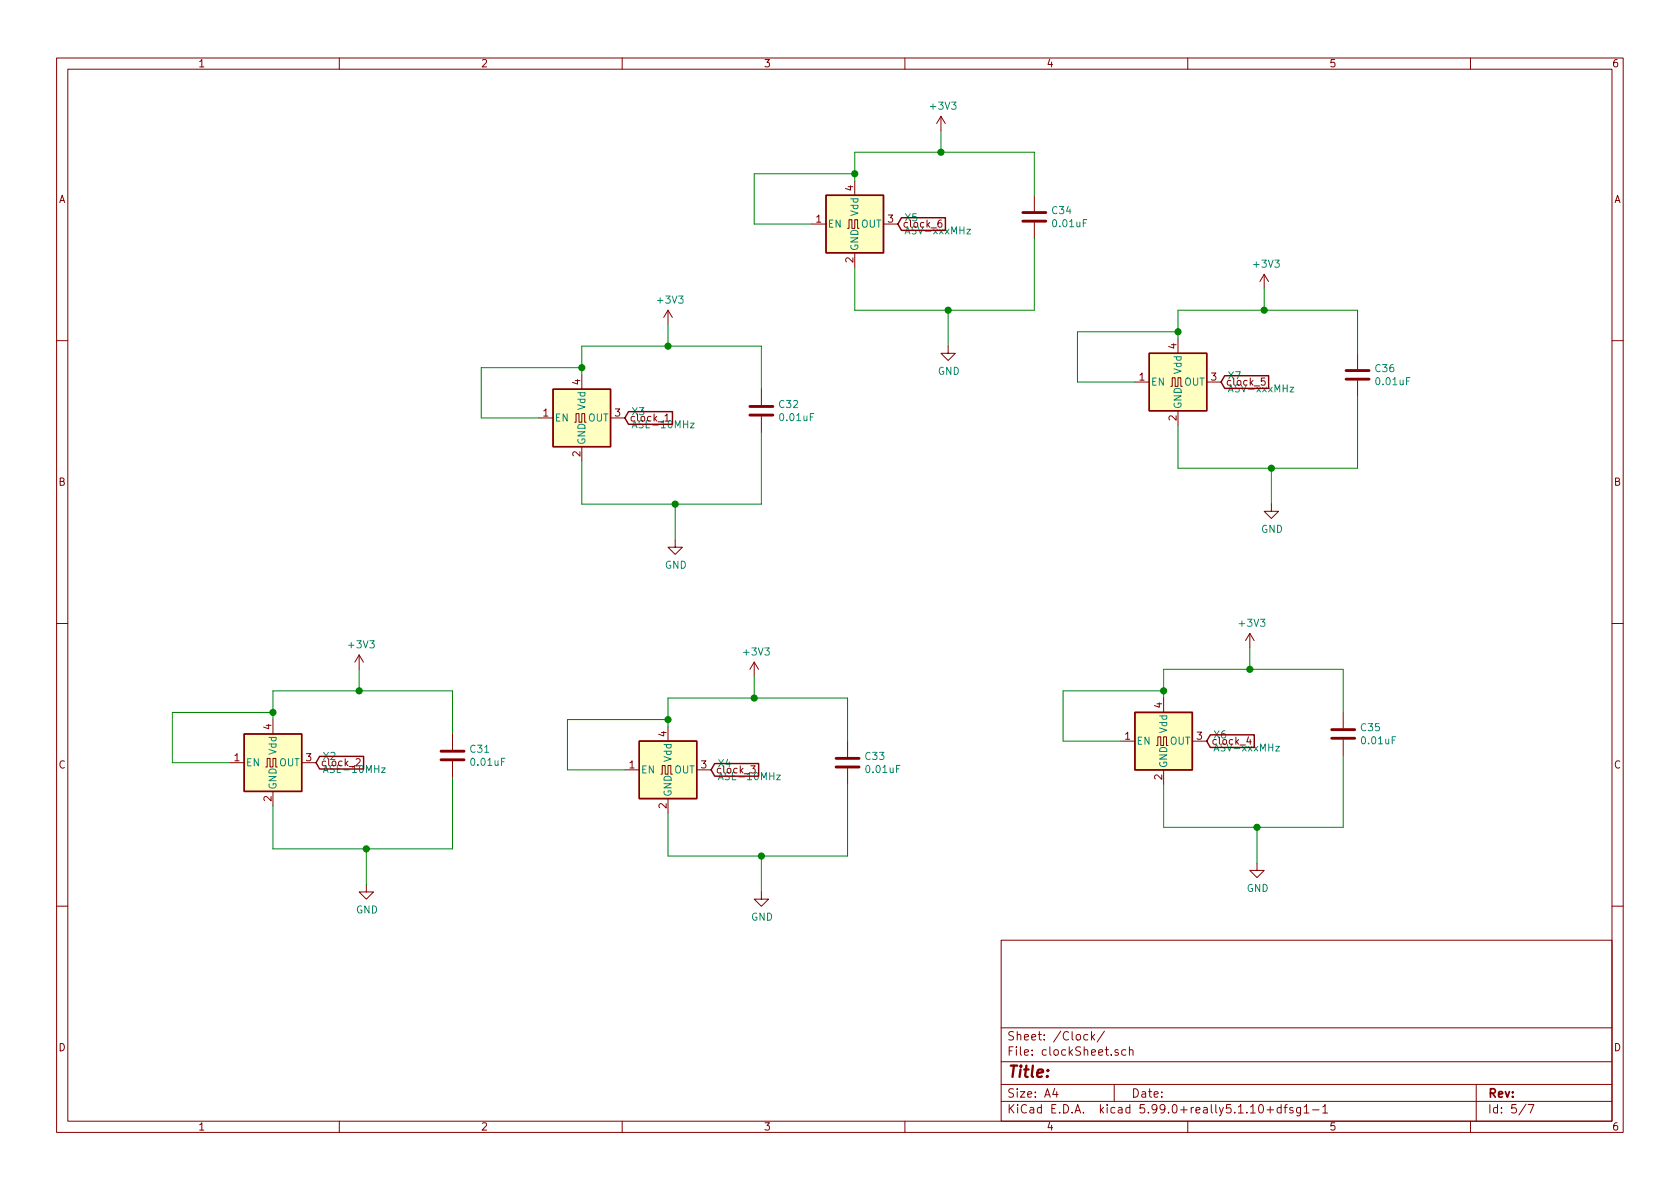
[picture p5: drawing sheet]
<svg xmlns="http://www.w3.org/2000/svg" width="297mm" height="210mm" viewBox="0 0 297 210" stroke-linecap="round" stroke-linejoin="round" font-family="sans-serif">
<g fill="none" stroke="#840000" stroke-width=".18">
<path d="M10 10.3h277v189.9h-277zM12 12.2h273v186.1h-273zM60 10.3v1.9M110 10.3v1.9M160 10.3v1.9M210 10.3v1.9M260 10.3v1.9M143.5 39.6h2.5M151.1 32v2.5M156.2 39.6h2.5M166.4 20.6l-.8 1.2M166.4 20.6v2.5"/>
<path d="M166.4 20.6l.7 1.2M166.4 38.9l-.3 .1a.87 .87 0 0 0 0 1.2l.4-.1v-.6l-.4-.1-.3 .2M182.9 34.5v2.8M182.9 39.4v2.8M118.1 54.9v2.5M118.1 54.9l-.8 1.2M118.1 54.9l.8 1.2M149.9 40.4h.2v-1.5h.5v1.5h.5v-1.5h.5v1.5h.3M151.1 44.7v2.5M208.3 59.9v2.6M223.5 48.5l-.7 1.3M223.5 48.5v2.5"/>
<path d="M223.5 48.5l.8 1.3M10 60.2h2M95.2 73.9h2.6M101.6 74.7h.3v-1.6h.5v1.6h.5v-1.6h.5v1.6h.2M102.9 66.3v2.5M102.9 79v2.5M107.9 73.9h2.6M117.6 73.6l.3-.4v1.3M134.6 68.8v2.8M134.6 73.7v2.7M167.6 61.2v1.3h1.3l-1.3 1.2-1.2-1.2h1.2M200.7 67.6h2.5"/>
<path d="M207 68.3h.3v-1.5h.5v1.5h.5v-1.5h.5v1.5h.2M208.3 72.6v2.6M213.4 67.6h2.5M223.6 66.8h-.6v.7l.2-.2 .4 .1v.6l-.1 .1-.5-.1M240 62.5v2.8M240 67.3v2.8M285 60.2h2M119.4 95.5v1.3h1.2l-1.2 1.2-1.3-1.2h1.3M224.8 89.1v1.3h1.3l-1.3 1.3-1.3-1.3h1.3M10 110.3h2M63.5 115.8l-.8 1.3M63.5 115.8v2.6"/>
<path d="M63.5 115.8l.8 1.3M133.3 117.1l-.7 1.3M133.3 117.1v2.5M133.3 117.1l.8 1.3M221 112l-.8 1.3M221 112v2.5M221 112l.7 1.3M285 110.3h2M40.6 134.9h2.6M47 135.6h.2v-1.5h.6v1.5h.5v-1.5h.5v1.5h.2M48.3 127.2v2.6M48.3 139.9v2.6"/>
<path d="M53.3 134.9h2.6M63 134.3l.4-.1 .3 .3-.1 .2-.7 .7h.8M80 129.8v2.8M80 134.6v2.8M110.5 136.1h2.5M116.8 136.9h.3v-1.5h.5v1.5h.5v-1.5h.5v1.5h.3M118.1 128.5v2.6M123.2 136.1h2.5M132.7 135.4h.8l-.4 .5 .4 .1-.1 .6-.5 .1-.2-.1M149.9 131.1v2.8M149.9 135.9v2.8M198.1 131.1h2.6"/>
<path d="M204.5 131.8h.2v-1.5h.5v1.5h.5v-1.5h.5v1.5h.3M205.7 123.4v2.6M205.7 136.1v2.6M210.8 131.1h2.6M220.8 130.3l-.4 .9h.8M221.1 130.8v.8M237.5 126v2.8M237.5 130.8v2.8M64.8 156.5v1.2h1.2l-1.2 1.3-1.3-1.3h1.3M118.1 141.2v2.6M134.6 157.7v1.3h1.3l-1.3 1.3-1.3-1.3h1.3M222.2 152.6v1.3h1.3l-1.3 1.3-1.2-1.3h1.2"/>
<path d="M10 160.2h2M177 166.3h108v32h-108zM285 160.2h2M60 198.3v1.9M110 198.3v1.9M160 198.3v1.9M177 194.8h108M177 191.8h108M177 187.8h108M177 181.8h108M186.5 192.5l-.4 1h1M186.8 193v1"/>
<path d="M192.3 183l-.4-.1-.3 .3 .1 .6 .2 .1 .4-.1M193 182.4v1.5M193.1 183.4l.4 .5M193.5 182.9l-.5 .6M195.3 182.3l-1.3 2M197 191.8v3M197.7 185.7l-.4-.1-.2 .2 .1 .2 .5 .2v.3h-.6M199.1 185.7l-.5-.1-.3 .3 .1 .6 .2 .1 .5-.1M199.7 185.7l.2-.1 .4 .1v.9M199.7 185.1v1.5M210 198.3v1.9M222.7 195.5l.2-.2a.8 .8 0 0 1 .5 .8 .8 .8 0 0 1-.5 .7l-.2-.1-.2-.4z"/>
<path d="M224 196.3h1.2M224.6 195.7v1.1M226.5 195.9l-.4-.1-.3 .3 .1 .6 .2 .1 .4-.1M226.5 195.3v1.5M227 195.8h.6M227.6 195.3l-.4 .2v1.3M228.6 195.9a.37 .37 0 0 0-.6 .1l.1 .3 .5 .1 .1 .1-.3 .3-.4-.1M229.9 195.8v1.2l-.2 .3h-.4M229.9 195.9l-.4-.1-.3 .3 .1 .6 .2 .1 .4-.1M230.6 195.8l.4-.5v1.5M230.6 196.8h.8M232.1 196.3h1.1"/>
<path d="M233.9 195.8l.4-.5v1.5M233.9 196.8h.8M260 198.3v1.9M261 191.8v6.5M269.8 195.2l-1.2 2M270.2 195.3h1l-.6 1.5"/>
</g>
<g fill="#ffffc2" stroke="#ffffc2" stroke-width=".18">
<path d="M203.2 62.5h10.2v10.1h-10.2z"/>
<path d="M43.2 129.8h10.1v10.1h-10.1z"/>
<path d="M113 131.1h10.2v10.1h-10.2z"/>
<path d="M200.7 126h10.1v10.1h-10.1z"/>
<path d="M146 34.5h10.2v10.2h-10.2z"/>
<path d="M97.8 68.8h10.1v10.2h-10.1z"/>
</g>
<path d="M146 34.5h10.2v10.2h-10.2zM159.4 38.5h7.8v2.2h-7.8l-.7-1.1zM97.8 68.8h10.1v10.2h-10.1zM111.1 72.8h7.8v2.2h-7.8l-.6-1.1zM203.2 62.5h10.2v10.1h-10.2zM216.5 66.4h7.8v2.3h-7.8l-.6-1.1zM43.2 129.8h10.1v10.1h-10.1zM56.5 133.8h7.8v2.2h-7.8l-.6-1.1zM113 131.1h10.2v10.1h-10.2zM126.4 135h7.7v2.3h-7.7l-.7-1.2zM200.7 126h10.1v10.1h-10.1zM214 129.9h7.8v2.3h-7.8l-.6-1.1z" fill="none" stroke="#840000" stroke-width=".25"/>
<path d="M170.9 40.5h.7l-.7 .9h.7M111.8 75.7l.4-1.3 .4 1.3M122.1 74.8h.6l-.6 .9h.6M228.1 68.5h.7l-.7 .8h.7M57.2 136.6l.4-1.2 .4 1.2M67.5 135.8h.6l-.6 .8h.6M127 137.9l.5-1.3 .4 1.3M137.3 137.1h.7l-.7 .8h.7M225.6 132h.6l-.6 .8h.6" fill="none" stroke="#008484" stroke-width=".18"/>
<path d="M180.8 39.1h4.1M180.8 37.6h4.1M132.6 73.4h4.1M132.6 71.9h4.1M238 67.1h4.1M238 65.5h4.1M78 134.4h4M78 132.8h4M147.8 135.6h4.1M147.8 134.1h4.1M235.5 130.6h4M235.5 129h4" fill="none" stroke="#840000" stroke-width=".51"/>
<g fill="none" stroke="#008400" stroke-width=".18">
<path d="M151.1 32v-5.1h31.8v7.6M151.1 30.7h-17.8v8.9h10.2M166.4 23.1v3.8M118.1 57.4v3.8M167.6 54.9v6.3M182.9 42.2v12.7h-31.8v-7.7M208.3 58.7h-17.8v8.9h10.2M208.3 59.9v-5h31.7v7.6M223.5 51v3.9M102.9 66.3v-5.1h31.7v7.6M102.9 65h-17.8v8.9h10.1M134.6 76.4v12.7h-31.7v-7.6"/>
<path d="M240 70.1v12.7h-31.7v-7.6M119.4 89.1v6.4M224.8 82.8v6.3M63.5 118.4v3.8M133.3 119.6v3.8M221 114.5v3.9M48.3 127.2v-5h31.7v7.6M48.3 126h-17.8v8.9h10.1M80 137.4v12.7h-31.7v-7.6M118.1 128.5v-5.1h31.8v7.7M118.1 127.2h-17.8v8.9h10.2M149.9 138.7v12.7h-31.8v-7.6"/>
<path d="M205.7 123.4v-5h31.8v7.6M205.7 122.2h-17.7v8.9h10.1M237.5 133.6v12.7h-31.8v-7.6M64.8 150.1v6.4M134.6 151.4v6.3M222.2 146.3v6.3"/>
</g>
<g fill="#008400" stroke="#008400" stroke-width=".25">
<circle cx="134.6" cy="151.4" r=".51"/>
<circle cx="119.4" cy="89.1" r=".51"/>
<circle cx="118.1" cy="61.2" r=".51"/>
<circle cx="151.1" cy="30.7" r=".51"/>
<circle cx="102.9" cy="65" r=".51"/>
<circle cx="64.8" cy="150.1" r=".51"/>
<circle cx="63.5" cy="122.2" r=".51"/>
<circle cx="166.4" cy="26.9" r=".51"/>
<circle cx="48.3" cy="126" r=".51"/>
<circle cx="167.6" cy="54.9" r=".51"/>
<circle cx="133.4" cy="123.4" r=".51"/>
<circle cx="118.1" cy="127.2" r=".51"/>
<circle cx="224.8" cy="82.8" r=".51"/>
<circle cx="223.5" cy="54.9" r=".51"/>
<circle cx="208.3" cy="58.7" r=".51"/>
<circle cx="222.3" cy="146.3" r=".51"/>
<circle cx="221" cy="118.4" r=".51"/>
<circle cx="205.7" cy="122.2" r=".51"/>
</g>
<text font-size="2.8" fill="#840000" x="178" y="190.5">Title:</text>
<g font-size="2.1" fill="#840000">
<text x="178" y="184">Sheet: /Clock/</text>
<text x="178" y="186.7">File: clockSheet.sch</text>
<text x="178" y="196.9">KiCad E.D.A. kicad 5.99.0+really5.1.10+dfsg1-1</text>
<text x="178" y="194.1">Size: A4</text>
<text x="200" y="194.1">Date:</text>
<text x="263" y="194.1">Rev:</text>
<text x="263" y="196.9">Id: 5/7</text>
</g>
<g font-size="1.8" fill="#840000">
<text x="35" y="11.9">1</text>
<text x="85" y="11.9">2</text>
<text x="135" y="11.9">3</text>
<text x="185" y="11.9">4</text>
<text x="235" y="11.9">5</text>
<text x="285" y="11.9">6</text>
<text x="10.4" y="35.9">A</text>
<text x="150.9" y="33.8" transform="rotate(-90 150.9 33.8)">4</text>
<text x="285.4" y="35.9">A</text>
<text x="144.3" y="39.4">1</text>
<text x="157" y="39.4">3</text>
<text x="159.5" y="40.3">clock_6</text>
<text x="150.9" y="46.5" transform="rotate(-90 150.9 46.5)">2</text>
<text x="208" y="61.7" transform="rotate(-90 208 61.7)">4</text>
<text x="102.6" y="68" transform="rotate(-90 102.6 68)">4</text>
<text x="201.4" y="67.3">1</text>
<text x="214.1" y="67.3">3</text>
<text x="216.7" y="68.2">clock_5</text>
<text x="96" y="73.7">1</text>
<text x="108.7" y="73.7">3</text>
<text x="111.3" y="74.5">clock_1</text>
<text x="112.4" y="75.7">ASE-10MHz</text>
<text x="208" y="74.4" transform="rotate(-90 208 74.4)">2</text>
<text x="102.6" y="80.7" transform="rotate(-90 102.6 80.7)">2</text>
<text x="10.4" y="85.9">B</text>
<text x="285.4" y="85.9">B</text>
<text x="205.5" y="125.2" transform="rotate(-90 205.5 125.2)">4</text>
<text x="48" y="129" transform="rotate(-90 48 129)">4</text>
<text x="117.9" y="130.3" transform="rotate(-90 117.9 130.3)">4</text>
<text x="198.9" y="130.8">1</text>
<text x="211.6" y="130.8">3</text>
<text x="214.1" y="131.7">clock_4</text>
<text x="10.4" y="135.9">C</text>
<text x="41.4" y="134.6">1</text>
<text x="54.1" y="134.6">3</text>
<text x="56.7" y="135.5">clock_2</text>
<text x="111.3" y="135.9">1</text>
<text x="124" y="135.9">3</text>
<text x="126.5" y="136.8">clock_3</text>
<text x="205.5" y="137.9" transform="rotate(-90 205.5 137.9)">2</text>
<text x="285.4" y="135.9">C</text>
<text x="48" y="141.7" transform="rotate(-90 48 141.7)">2</text>
<text x="117.9" y="143" transform="rotate(-90 117.9 143)">2</text>
<text x="10.4" y="185.9">D</text>
<text x="285.4" y="185.9">D</text>
<text x="35" y="199.9">1</text>
<text x="85" y="199.9">2</text>
<text x="135" y="199.9">3</text>
<text x="185" y="199.9">4</text>
<text x="235" y="199.9">5</text>
<text x="285" y="199.9">6</text>
</g>
<g font-size="1.8" fill="#008484">
<text x="164.7" y="19.4">+3V3</text>
<text x="146.3" y="40.3">EN</text>
<text x="151.8" y="38.1" transform="rotate(-90 151.8 38.1)">Vdd</text>
<text x="152.2" y="40.3">OUT</text>
<text x="160.1" y="39.1">X5</text>
<text x="160.5" y="41.4">ASV-xxxMHz</text>
<text x="186.1" y="37.9">C34</text>
<text x="186.3" y="40.2">0.01uF</text>
<text x="151.8" y="44.4" transform="rotate(-90 151.8 44.4)">GND</text>
<text x="221.8" y="47.3">+3V3</text>
<text x="116.4" y="53.7">+3V3</text>
<text x="243.2" y="65.8">C36</text>
<text x="165.8" y="66.3">GND</text>
<text x="203.5" y="68.2">EN</text>
<text x="208.9" y="66.1" transform="rotate(-90 208.9 66.1)">Vdd</text>
<text x="209.4" y="68.2">OUT</text>
<text x="217.2" y="67.1">X7</text>
<text x="217.6" y="69.4">ASV-xxxMHz</text>
<text x="243.5" y="68.1">0.01uF</text>
<text x="98" y="74.5">EN</text>
<text x="103.5" y="72.4" transform="rotate(-90 103.5 72.4)">Vdd</text>
<text x="104" y="74.5">OUT</text>
<text x="111.8" y="73.4">X3</text>
<text x="137.8" y="72.2">C32</text>
<text x="138" y="74.5">0.01uF</text>
<text x="208.9" y="72.4" transform="rotate(-90 208.9 72.4)">GND</text>
<text x="103.5" y="78.7" transform="rotate(-90 103.5 78.7)">GND</text>
<text x="223" y="94.2">GND</text>
<text x="117.6" y="100.6">GND</text>
<text x="219.3" y="110.8">+3V3</text>
<text x="61.8" y="114.6">+3V3</text>
<text x="131.6" y="115.9">+3V3</text>
<text x="200.9" y="131.7">EN</text>
<text x="206.4" y="129.6" transform="rotate(-90 206.4 129.6)">Vdd</text>
<text x="206.8" y="131.7">OUT</text>
<text x="214.7" y="130.6">X6</text>
<text x="240.7" y="129.3">C35</text>
<text x="240.9" y="131.6">0.01uF</text>
<text x="43.4" y="135.5">EN</text>
<text x="48.9" y="133.4" transform="rotate(-90 48.9 133.4)">Vdd</text>
<text x="49.4" y="135.5">OUT</text>
<text x="57.2" y="134.4">X2</text>
<text x="57.8" y="136.7">ASE-10MHz</text>
<text x="83.2" y="133.1">C31</text>
<text x="83.4" y="135.4">0.01uF</text>
<text x="113.3" y="136.8">EN</text>
<text x="118.7" y="134.7" transform="rotate(-90 118.7 134.7)">Vdd</text>
<text x="119.2" y="136.8">OUT</text>
<text x="127.1" y="135.7">X4</text>
<text x="127.6" y="138">ASE-10MHz</text>
<text x="153.1" y="134.4">C33</text>
<text x="153.3" y="136.7">0.01uF</text>
<text x="206.4" y="135.9" transform="rotate(-90 206.4 135.9)">GND</text>
<text x="215.1" y="132.9">ASV-xxxMHz</text>
<text x="48.9" y="139.7" transform="rotate(-90 48.9 139.7)">GND</text>
<text x="118.7" y="141" transform="rotate(-90 118.7 141)">GND</text>
<text x="62.9" y="161.5">GND</text>
<text x="220.4" y="157.7">GND</text>
<text x="132.8" y="162.8">GND</text>
</g>
</svg>
